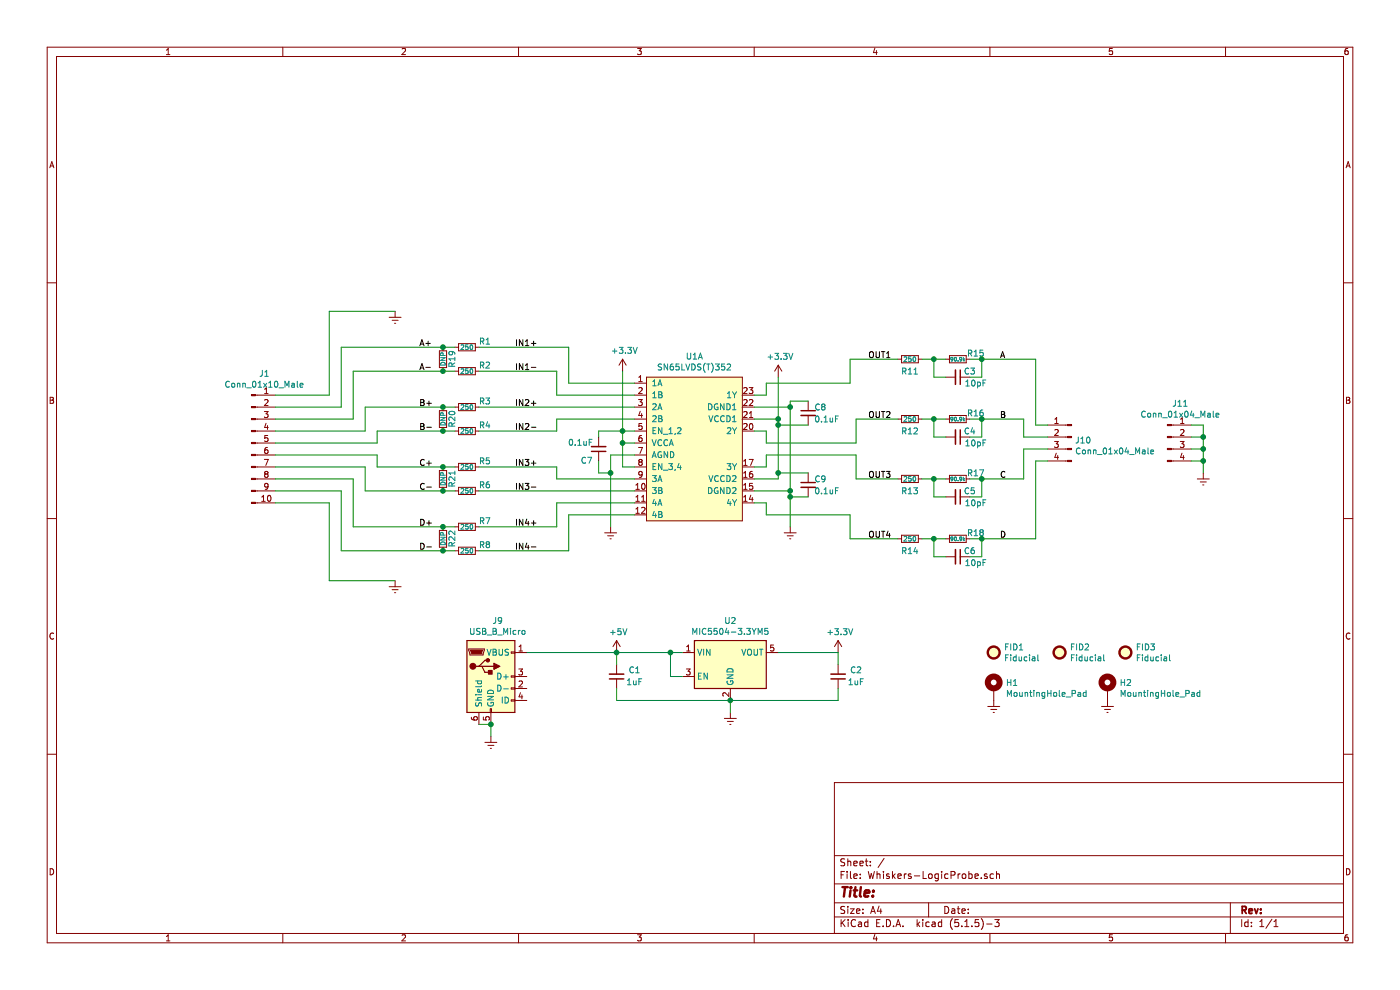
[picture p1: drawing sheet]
EESchema Schematic File Version 4
EELAYER 30 0
EELAYER END
$Descr A4 11693 8268
encoding utf-8
Sheet 1 1
Title ""
Date ""
Rev ""
Comp ""
Comment1 ""
Comment2 ""
Comment3 ""
Comment4 ""
$EndDescr
$Comp
L Connector:Conn_01x04_Male J11
U 1 1
P 9750 3650
F 0 "J11" H 9858 3931 50  0000 C CNN
F 1 "Conn_01x04_Male" H 9858 3840 50  0000 C CNN
F 2 "Connector_PinHeader_2.54mm:PinHeader_1x04_P2.54mm_Horizontal" H 9750 3650 50  0001 C CNN
F 3 "~" H 9750 3650 50  0001 C CNN
	1    9750 3650
	1    0    0    -1  
$EndComp
$Comp
L Connector:Conn_01x04_Male J10
U 1 1
P 8950 3650
F 0 "J10" H 8922 3624 50  0000 R CNN
F 1 "Conn_01x04_Male" H 8922 3533 50  0000 R CNN
F 2 "Connector_PinHeader_2.54mm:PinHeader_1x04_P2.54mm_Vertical" H 8950 3650 50  0001 C CNN
F 3 "~" H 8950 3650 50  0001 C CNN
	1    8950 3650
	-1   0    0    -1  
$EndComp
$Comp
L Device:C_Small C3
U 1 1
P 8000 3150
F 0 "C3" V 7950 3250 50  0000 C CNN
F 1 "10pF" V 8050 3300 50  0000 C CNN
F 2 "Capacitor_SMD:C_0603_1608Metric" H 8000 3150 50  0001 C CNN
F 3 "~" H 8000 3150 50  0001 C CNN
	1    8000 3150
	0    1    1    0   
$EndComp
$Comp
L Device:R_Small R11
U 1 1
P 7600 3000
F 0 "R11" V 7700 3000 50  0000 C CNN
F 1 "250" V 7600 3000 39  0000 C CNN
F 2 "Resistor_SMD:R_0603_1608Metric" H 7600 3000 50  0001 C CNN
F 3 "~" H 7600 3000 50  0001 C CNN
	1    7600 3000
	0    1    1    0   
$EndComp
$Comp
L Device:R_Small R15
U 1 1
P 8000 3000
F 0 "R15" V 7950 3150 50  0000 C CNN
F 1 "90.9k" V 8000 3000 31  0000 C CNN
F 2 "Resistor_SMD:R_0603_1608Metric" H 8000 3000 50  0001 C CNN
F 3 "~" H 8000 3000 50  0001 C CNN
	1    8000 3000
	0    1    1    0   
$EndComp
Wire Wire Line
	7700 3000 7800 3000
Wire Wire Line
	7900 3150 7800 3150
Wire Wire Line
	7800 3150 7800 3000
Connection ~ 7800 3000
Wire Wire Line
	7800 3000 7900 3000
Wire Wire Line
	8100 3000 8200 3000
Wire Wire Line
	8100 3150 8200 3150
Wire Wire Line
	8200 3150 8200 3000
Connection ~ 8200 3000
$Comp
L Device:C_Small C4
U 1 1
P 8000 3650
F 0 "C4" V 7950 3750 50  0000 C CNN
F 1 "10pF" V 8050 3800 50  0000 C CNN
F 2 "Capacitor_SMD:C_0603_1608Metric" H 8000 3650 50  0001 C CNN
F 3 "~" H 8000 3650 50  0001 C CNN
	1    8000 3650
	0    1    1    0   
$EndComp
$Comp
L Device:R_Small R12
U 1 1
P 7600 3500
F 0 "R12" V 7700 3500 50  0000 C CNN
F 1 "250" V 7600 3500 39  0000 C CNN
F 2 "Resistor_SMD:R_0603_1608Metric" H 7600 3500 50  0001 C CNN
F 3 "~" H 7600 3500 50  0001 C CNN
	1    7600 3500
	0    1    1    0   
$EndComp
$Comp
L Device:R_Small R16
U 1 1
P 8000 3500
F 0 "R16" V 7950 3650 50  0000 C CNN
F 1 "90.9k" V 8000 3500 31  0000 C CNN
F 2 "Resistor_SMD:R_0603_1608Metric" H 8000 3500 50  0001 C CNN
F 3 "~" H 8000 3500 50  0001 C CNN
	1    8000 3500
	0    1    1    0   
$EndComp
Wire Wire Line
	7700 3500 7800 3500
Wire Wire Line
	7900 3650 7800 3650
Wire Wire Line
	7800 3650 7800 3500
Connection ~ 7800 3500
Wire Wire Line
	7800 3500 7900 3500
Wire Wire Line
	8100 3500 8200 3500
Wire Wire Line
	8100 3650 8200 3650
Wire Wire Line
	8200 3650 8200 3500
Connection ~ 8200 3500
Wire Wire Line
	8200 3500 8550 3500
$Comp
L Device:C_Small C5
U 1 1
P 8000 4150
F 0 "C5" V 7950 4250 50  0000 C CNN
F 1 "10pF" V 8050 4300 50  0000 C CNN
F 2 "Capacitor_SMD:C_0603_1608Metric" H 8000 4150 50  0001 C CNN
F 3 "~" H 8000 4150 50  0001 C CNN
	1    8000 4150
	0    1    1    0   
$EndComp
$Comp
L Device:R_Small R13
U 1 1
P 7600 4000
F 0 "R13" V 7700 4000 50  0000 C CNN
F 1 "250" V 7600 4000 39  0000 C CNN
F 2 "Resistor_SMD:R_0603_1608Metric" H 7600 4000 50  0001 C CNN
F 3 "~" H 7600 4000 50  0001 C CNN
	1    7600 4000
	0    1    1    0   
$EndComp
$Comp
L Device:R_Small R17
U 1 1
P 8000 4000
F 0 "R17" V 7950 4150 50  0000 C CNN
F 1 "90.9k" V 8000 4000 31  0000 C CNN
F 2 "Resistor_SMD:R_0603_1608Metric" H 8000 4000 50  0001 C CNN
F 3 "~" H 8000 4000 50  0001 C CNN
	1    8000 4000
	0    1    1    0   
$EndComp
Wire Wire Line
	7700 4000 7800 4000
Wire Wire Line
	7900 4150 7800 4150
Wire Wire Line
	7800 4150 7800 4000
Connection ~ 7800 4000
Wire Wire Line
	7800 4000 7900 4000
Wire Wire Line
	8100 4000 8200 4000
Wire Wire Line
	8100 4150 8200 4150
Wire Wire Line
	8200 4150 8200 4000
Connection ~ 8200 4000
Wire Wire Line
	8200 4000 8550 4000
$Comp
L Device:C_Small C6
U 1 1
P 8000 4650
F 0 "C6" V 7950 4750 50  0000 C CNN
F 1 "10pF" V 8050 4800 50  0000 C CNN
F 2 "Capacitor_SMD:C_0603_1608Metric" H 8000 4650 50  0001 C CNN
F 3 "~" H 8000 4650 50  0001 C CNN
	1    8000 4650
	0    1    1    0   
$EndComp
$Comp
L Device:R_Small R14
U 1 1
P 7600 4500
F 0 "R14" V 7700 4500 50  0000 C CNN
F 1 "250" V 7600 4500 39  0000 C CNN
F 2 "Resistor_SMD:R_0603_1608Metric" H 7600 4500 50  0001 C CNN
F 3 "~" H 7600 4500 50  0001 C CNN
	1    7600 4500
	0    1    1    0   
$EndComp
$Comp
L Device:R_Small R18
U 1 1
P 8000 4500
F 0 "R18" V 7950 4650 50  0000 C CNN
F 1 "90.9k" V 8000 4500 31  0000 C CNN
F 2 "Resistor_SMD:R_0603_1608Metric" H 8000 4500 50  0001 C CNN
F 3 "~" H 8000 4500 50  0001 C CNN
	1    8000 4500
	0    1    1    0   
$EndComp
Wire Wire Line
	7700 4500 7800 4500
Wire Wire Line
	7900 4650 7800 4650
Wire Wire Line
	7800 4650 7800 4500
Connection ~ 7800 4500
Wire Wire Line
	7800 4500 7900 4500
Wire Wire Line
	8100 4500 8200 4500
Wire Wire Line
	8100 4650 8200 4650
Wire Wire Line
	8200 4650 8200 4500
Connection ~ 8200 4500
$Comp
L Device:R_Small R1
U 1 1
P 3900 2900
F 0 "R1" V 3850 3050 50  0000 C CNN
F 1 "250" V 3900 2900 39  0000 C CNN
F 2 "Resistor_SMD:R_0603_1608Metric" H 3900 2900 50  0001 C CNN
F 3 "~" H 3900 2900 50  0001 C CNN
	1    3900 2900
	0    1    1    0   
$EndComp
$Comp
L Device:R_Small R2
U 1 1
P 3900 3100
F 0 "R2" V 3850 3250 50  0000 C CNN
F 1 "250" V 3900 3100 39  0000 C CNN
F 2 "Resistor_SMD:R_0603_1608Metric" H 3900 3100 50  0001 C CNN
F 3 "~" H 3900 3100 50  0001 C CNN
	1    3900 3100
	0    1    1    0   
$EndComp
$Comp
L Device:R_Small R3
U 1 1
P 3900 3400
F 0 "R3" V 3850 3550 50  0000 C CNN
F 1 "250" V 3900 3400 39  0000 C CNN
F 2 "Resistor_SMD:R_0603_1608Metric" H 3900 3400 50  0001 C CNN
F 3 "~" H 3900 3400 50  0001 C CNN
	1    3900 3400
	0    1    1    0   
$EndComp
$Comp
L Device:R_Small R4
U 1 1
P 3900 3600
F 0 "R4" V 3850 3750 50  0000 C CNN
F 1 "250" V 3900 3600 39  0000 C CNN
F 2 "Resistor_SMD:R_0603_1608Metric" H 3900 3600 50  0001 C CNN
F 3 "~" H 3900 3600 50  0001 C CNN
	1    3900 3600
	0    1    1    0   
$EndComp
$Comp
L Device:R_Small R5
U 1 1
P 3900 3900
F 0 "R5" V 3850 4050 50  0000 C CNN
F 1 "250" V 3900 3900 39  0000 C CNN
F 2 "Resistor_SMD:R_0603_1608Metric" H 3900 3900 50  0001 C CNN
F 3 "~" H 3900 3900 50  0001 C CNN
	1    3900 3900
	0    1    1    0   
$EndComp
$Comp
L Device:R_Small R6
U 1 1
P 3900 4100
F 0 "R6" V 3850 4250 50  0000 C CNN
F 1 "250" V 3900 4100 39  0000 C CNN
F 2 "Resistor_SMD:R_0603_1608Metric" H 3900 4100 50  0001 C CNN
F 3 "~" H 3900 4100 50  0001 C CNN
	1    3900 4100
	0    1    1    0   
$EndComp
$Comp
L Device:R_Small R7
U 1 1
P 3900 4400
F 0 "R7" V 3850 4550 50  0000 C CNN
F 1 "250" V 3900 4400 39  0000 C CNN
F 2 "Resistor_SMD:R_0603_1608Metric" H 3900 4400 50  0001 C CNN
F 3 "~" H 3900 4400 50  0001 C CNN
	1    3900 4400
	0    1    1    0   
$EndComp
$Comp
L Device:R_Small R8
U 1 1
P 3900 4600
F 0 "R8" V 3850 4750 50  0000 C CNN
F 1 "250" V 3900 4600 39  0000 C CNN
F 2 "Resistor_SMD:R_0603_1608Metric" H 3900 4600 50  0001 C CNN
F 3 "~" H 3900 4600 50  0001 C CNN
	1    3900 4600
	0    1    1    0   
$EndComp
Wire Wire Line
	8550 3500 8550 3650
Wire Wire Line
	8550 3650 8750 3650
Wire Wire Line
	8550 4000 8550 3750
Wire Wire Line
	8550 3750 8750 3750
Wire Wire Line
	8750 3850 8650 3850
Wire Wire Line
	8650 3850 8650 4500
Wire Wire Line
	8200 4500 8650 4500
Wire Wire Line
	8750 3550 8650 3550
Wire Wire Line
	8650 3550 8650 3000
Wire Wire Line
	8200 3000 8650 3000
Wire Wire Line
	7100 3000 7500 3000
Wire Wire Line
	7100 4500 7500 4500
Wire Wire Line
	9950 3550 10050 3550
Wire Wire Line
	10050 3550 10050 3650
Wire Wire Line
	9950 3850 10050 3850
Connection ~ 10050 3850
Wire Wire Line
	10050 3850 10050 3950
Wire Wire Line
	9950 3750 10050 3750
Connection ~ 10050 3750
Wire Wire Line
	10050 3750 10050 3850
Wire Wire Line
	9950 3650 10050 3650
Connection ~ 10050 3650
Wire Wire Line
	10050 3650 10050 3750
$Comp
L power:GNDREF #PWR0101
U 1 1
P 10050 3950
F 0 "#PWR0101" H 10050 3700 50  0001 C CNN
F 1 "GNDREF" H 10055 3777 50  0001 C CNN
F 2 "" H 10050 3950 50  0001 C CNN
F 3 "" H 10050 3950 50  0001 C CNN
	1    10050 3950
	1    0    0    -1  
$EndComp
$Comp
L power:GNDREF #PWR0102
U 1 1
P 6600 4400
F 0 "#PWR0102" H 6600 4150 50  0001 C CNN
F 1 "GNDREF" H 6605 4227 50  0001 C CNN
F 2 "" H 6600 4400 50  0001 C CNN
F 3 "" H 6600 4400 50  0001 C CNN
	1    6600 4400
	1    0    0    -1  
$EndComp
$Comp
L power:+3.3V #PWR0103
U 1 1
P 6500 3150
F 0 "#PWR0103" H 6500 3000 50  0001 C CNN
F 1 "+3.3V" H 6515 3323 50  0000 C CNN
F 2 "" H 6500 3150 50  0001 C CNN
F 3 "" H 6500 3150 50  0001 C CNN
	1    6500 3150
	1    0    0    -1  
$EndComp
$Comp
L Regulator_Linear:MIC5504-3.3YM5 U2
U 1 1
P 6100 5550
F 0 "U2" H 6100 5917 50  0000 C CNN
F 1 "MIC5504-3.3YM5" H 6100 5826 50  0000 C CNN
F 2 "Package_TO_SOT_SMD:SOT-23-5" H 6100 5150 50  0001 C CNN
F 3 "http://ww1.microchip.com/downloads/en/DeviceDoc/MIC550X.pdf" H 5850 5800 50  0001 C CNN
	1    6100 5550
	1    0    0    -1  
$EndComp
$Comp
L Device:C_Small C2
U 1 1
P 7000 5650
F 0 "C2" H 6850 5600 50  0000 C CNN
F 1 "1uF" H 6850 5700 50  0000 C CNN
F 2 "Capacitor_SMD:C_0603_1608Metric" H 7000 5650 50  0001 C CNN
F 3 "~" H 7000 5650 50  0001 C CNN
	1    7000 5650
	-1   0    0    1   
$EndComp
$Comp
L Device:C_Small C1
U 1 1
P 5150 5650
F 0 "C1" H 5000 5600 50  0000 C CNN
F 1 "1uF" H 5000 5700 50  0000 C CNN
F 2 "Capacitor_SMD:C_0603_1608Metric" H 5150 5650 50  0001 C CNN
F 3 "~" H 5150 5650 50  0001 C CNN
	1    5150 5650
	-1   0    0    1   
$EndComp
Wire Wire Line
	6500 5450 7000 5450
Wire Wire Line
	7000 5450 7000 5550
Wire Wire Line
	6100 5850 7000 5850
Wire Wire Line
	7000 5850 7000 5750
Wire Wire Line
	5150 5550 5150 5450
Wire Wire Line
	5150 5450 5600 5450
Wire Wire Line
	5150 5750 5150 5850
Wire Wire Line
	5150 5850 6100 5850
Connection ~ 6100 5850
Wire Wire Line
	5700 5650 5600 5650
Wire Wire Line
	5600 5650 5600 5450
Wire Wire Line
	5600 5450 5700 5450
$Comp
L power:GNDREF #PWR0104
U 1 1
P 6100 5950
F 0 "#PWR0104" H 6100 5700 50  0001 C CNN
F 1 "GNDREF" H 6105 5777 50  0001 C CNN
F 2 "" H 6100 5950 50  0001 C CNN
F 3 "" H 6100 5950 50  0001 C CNN
	1    6100 5950
	1    0    0    -1  
$EndComp
$Comp
L power:+3.3V #PWR0105
U 1 1
P 7000 5450
F 0 "#PWR0105" H 7000 5300 50  0001 C CNN
F 1 "+3.3V" H 7015 5623 50  0000 C CNN
F 2 "" H 7000 5450 50  0001 C CNN
F 3 "" H 7000 5450 50  0001 C CNN
	1    7000 5450
	1    0    0    -1  
$EndComp
$Comp
L power:+5V #PWR0106
U 1 1
P 5150 5450
F 0 "#PWR0106" H 5150 5300 50  0001 C CNN
F 1 "+5V" H 5165 5623 50  0000 C CNN
F 2 "" H 5150 5450 50  0001 C CNN
F 3 "" H 5150 5450 50  0001 C CNN
	1    5150 5450
	1    0    0    -1  
$EndComp
Connection ~ 5150 5450
Connection ~ 5600 5450
$Comp
L Connector:USB_B_Micro J9
U 1 1
P 4100 5650
F 0 "J9" H 4157 6117 50  0000 C CNN
F 1 "USB_B_Micro" H 4157 6026 50  0000 C CNN
F 2 "Connector_USB:USB_Micro-B_GCT_USB3076-30-A" H 4250 5600 50  0001 C CNN
F 3 "~" H 4250 5600 50  0001 C CNN
	1    4100 5650
	1    0    0    -1  
$EndComp
Wire Wire Line
	6100 5950 6100 5850
$Comp
L power:GNDREF #PWR0107
U 1 1
P 4100 6150
F 0 "#PWR0107" H 4100 5900 50  0001 C CNN
F 1 "GNDREF" H 4105 5977 50  0001 C CNN
F 2 "" H 4100 6150 50  0001 C CNN
F 3 "" H 4100 6150 50  0001 C CNN
	1    4100 6150
	1    0    0    -1  
$EndComp
Wire Wire Line
	4100 6150 4100 6050
Wire Wire Line
	4000 6050 4100 6050
Connection ~ 4100 6050
Wire Wire Line
	4400 5450 5150 5450
Text Label 4300 4100 0    50   ~ 0
IN3-
Text Label 4300 4400 0    50   ~ 0
IN4+
Text Label 4300 4600 0    50   ~ 0
IN4-
Text Label 3500 2900 0    50   ~ 0
A+
Text Label 3500 3100 0    50   ~ 0
A-
Text Label 3500 3400 0    50   ~ 0
B+
Text Label 3500 3600 0    50   ~ 0
B-
Text Label 3500 3900 0    50   ~ 0
C+
Text Label 3500 4100 0    50   ~ 0
C-
Text Label 3500 4400 0    50   ~ 0
D+
Text Label 3500 4600 0    50   ~ 0
D-
Text Label 7250 3000 0    50   ~ 0
OUT1
Text Label 7250 3500 0    50   ~ 0
OUT2
Text Label 7250 4000 0    50   ~ 0
OUT3
Text Label 7250 4500 0    50   ~ 0
OUT4
Text Label 8350 3000 0    50   ~ 0
A
Text Label 8350 3500 0    50   ~ 0
B
Text Label 8350 4000 0    50   ~ 0
C
Text Label 8350 4500 0    50   ~ 0
D
$Comp
L power:GNDREF #PWR02
U 1 1
P 3300 4850
F 0 "#PWR02" H 3300 4600 50  0001 C CNN
F 1 "GNDREF" H 3305 4677 50  0001 C CNN
F 2 "" H 3300 4850 50  0001 C CNN
F 3 "" H 3300 4850 50  0001 C CNN
	1    3300 4850
	1    0    0    -1  
$EndComp
$Comp
L power:GNDREF #PWR01
U 1 1
P 3300 2600
F 0 "#PWR01" H 3300 2350 50  0001 C CNN
F 1 "GNDREF" H 3305 2427 50  0001 C CNN
F 2 "" H 3300 2600 50  0001 C CNN
F 3 "" H 3300 2600 50  0001 C CNN
	1    3300 2600
	1    0    0    -1  
$EndComp
$Comp
L Connector:Conn_01x10_Male J1
U 1 1
P 2100 3700
F 0 "J1" H 2208 4281 50  0000 C CNN
F 1 "Conn_01x10_Male" H 2208 4190 50  0000 C CNN
F 2 "Connector_PinHeader_2.54mm:PinHeader_1x10_P2.54mm_Vertical" H 2100 3700 50  0001 C CNN
F 3 "~" H 2100 3700 50  0001 C CNN
	1    2100 3700
	1    0    0    -1  
$EndComp
Wire Wire Line
	2300 3400 2850 3400
Wire Wire Line
	2850 3400 2850 2900
Wire Wire Line
	2850 2900 3700 2900
Wire Wire Line
	2300 3500 2950 3500
Wire Wire Line
	2950 3500 2950 3100
Wire Wire Line
	2950 3100 3700 3100
Wire Wire Line
	2300 3600 3050 3600
Wire Wire Line
	3050 3600 3050 3400
Wire Wire Line
	3050 3400 3700 3400
Wire Wire Line
	2300 3700 3150 3700
Wire Wire Line
	3150 3700 3150 3600
Wire Wire Line
	3150 3600 3700 3600
Wire Wire Line
	2300 3800 3150 3800
Wire Wire Line
	3150 3800 3150 3900
Wire Wire Line
	3150 3900 3700 3900
Wire Wire Line
	2300 3300 2750 3300
Wire Wire Line
	2750 3300 2750 2600
Wire Wire Line
	2750 2600 3300 2600
Wire Wire Line
	2300 3900 3050 3900
Wire Wire Line
	3050 3900 3050 4100
Wire Wire Line
	3050 4100 3700 4100
Wire Wire Line
	2300 4000 2950 4000
Wire Wire Line
	2950 4000 2950 4400
Wire Wire Line
	2950 4400 3700 4400
Wire Wire Line
	2300 4100 2850 4100
Wire Wire Line
	2850 4100 2850 4600
Wire Wire Line
	2850 4600 3700 4600
Wire Wire Line
	2300 4200 2750 4200
Wire Wire Line
	2750 4200 2750 4850
Wire Wire Line
	2750 4850 3300 4850
$Comp
L Device:R_Small R19
U 1 1
P 3700 3000
F 0 "R19" V 3775 3000 50  0000 C CNN
F 1 "DNP" V 3700 3000 39  0000 C CNN
F 2 "Resistor_SMD:R_0603_1608Metric" H 3700 3000 50  0001 C CNN
F 3 "~" H 3700 3000 50  0001 C CNN
	1    3700 3000
	1    0    0    -1  
$EndComp
$Comp
L Device:R_Small R20
U 1 1
P 3700 3500
F 0 "R20" V 3775 3500 50  0000 C CNN
F 1 "DNP" V 3700 3500 39  0000 C CNN
F 2 "Resistor_SMD:R_0603_1608Metric" H 3700 3500 50  0001 C CNN
F 3 "~" H 3700 3500 50  0001 C CNN
	1    3700 3500
	1    0    0    -1  
$EndComp
$Comp
L Device:R_Small R21
U 1 1
P 3700 4000
F 0 "R21" V 3775 4000 50  0000 C CNN
F 1 "DNP" V 3700 4000 39  0000 C CNN
F 2 "Resistor_SMD:R_0603_1608Metric" H 3700 4000 50  0001 C CNN
F 3 "~" H 3700 4000 50  0001 C CNN
	1    3700 4000
	1    0    0    -1  
$EndComp
$Comp
L Device:R_Small R22
U 1 1
P 3700 4500
F 0 "R22" V 3775 4500 50  0000 C CNN
F 1 "DNP" V 3700 4500 39  0000 C CNN
F 2 "Resistor_SMD:R_0603_1608Metric" H 3700 4500 50  0001 C CNN
F 3 "~" H 3700 4500 50  0001 C CNN
	1    3700 4500
	1    0    0    -1  
$EndComp
Text Label 4300 3900 0    50   ~ 0
IN3+
Text Label 4300 3600 0    50   ~ 0
IN2-
Text Label 4300 3400 0    50   ~ 0
IN2+
Text Label 4300 3100 0    50   ~ 0
IN1-
Text Label 4300 2900 0    50   ~ 0
IN1+
Connection ~ 3700 2900
Wire Wire Line
	3700 2900 3800 2900
Connection ~ 3700 3100
Wire Wire Line
	3700 3100 3800 3100
Connection ~ 3700 3400
Wire Wire Line
	3700 3400 3800 3400
Connection ~ 3700 3600
Wire Wire Line
	3700 3600 3800 3600
Connection ~ 3700 3900
Wire Wire Line
	3700 3900 3800 3900
Connection ~ 3700 4100
Wire Wire Line
	3700 4100 3800 4100
Connection ~ 3700 4400
Wire Wire Line
	3700 4400 3800 4400
Connection ~ 3700 4600
Wire Wire Line
	3700 4600 3800 4600
$Comp
L WhiskersLib:SN65LVDS(T)352 U1
U 1 1
P 5300 3150
F 0 "U1" H 5800 3325 50  0000 C CNN
F 1 "SN65LVDS(T)352" H 5800 3234 50  0000 C CNN
F 2 "Package_SO:TSSOP-24_4.4x7.8mm_P0.65mm" H 5800 3300 50  0001 C CNN
F 3 "https://www.ti.com/lit/ds/symlink/sn65lvds348.pdf" H 5150 3450 50  0001 C CNN
F 4 "296-12649-5-ND" H 5750 3300 50  0001 C CNN "Digikey"
	1    5300 3150
	1    0    0    -1  
$EndComp
$Comp
L power:+3.3V #PWR0108
U 1 1
P 5200 3100
F 0 "#PWR0108" H 5200 2950 50  0001 C CNN
F 1 "+3.3V" H 5215 3273 50  0000 C CNN
F 2 "" H 5200 3100 50  0001 C CNN
F 3 "" H 5200 3100 50  0001 C CNN
	1    5200 3100
	1    0    0    -1  
$EndComp
$Comp
L power:GNDREF #PWR0109
U 1 1
P 5100 4400
F 0 "#PWR0109" H 5100 4150 50  0001 C CNN
F 1 "GNDREF" H 5105 4227 50  0001 C CNN
F 2 "" H 5100 4400 50  0001 C CNN
F 3 "" H 5100 4400 50  0001 C CNN
	1    5100 4400
	1    0    0    -1  
$EndComp
Wire Wire Line
	4650 3600 4650 3500
Wire Wire Line
	4650 3500 5300 3500
Wire Wire Line
	4000 3600 4650 3600
Wire Wire Line
	4000 3400 5300 3400
Wire Wire Line
	4650 3900 4650 4000
Wire Wire Line
	4650 4000 5300 4000
Wire Wire Line
	4000 3900 4650 3900
Wire Wire Line
	4000 4100 5300 4100
Wire Wire Line
	4650 4400 4650 4200
Wire Wire Line
	4650 4200 5300 4200
Wire Wire Line
	4000 4400 4650 4400
Wire Wire Line
	4750 4600 4750 4300
Wire Wire Line
	4750 4300 5300 4300
Wire Wire Line
	4000 4600 4750 4600
Wire Wire Line
	4650 3100 4650 3300
Wire Wire Line
	4650 3300 5300 3300
Wire Wire Line
	4000 3100 4650 3100
Wire Wire Line
	4750 2900 4750 3200
Wire Wire Line
	4750 3200 5300 3200
Wire Wire Line
	4000 2900 4750 2900
Wire Wire Line
	5200 3100 5200 3600
Wire Wire Line
	5200 3900 5300 3900
Wire Wire Line
	5200 3700 5300 3700
Connection ~ 5200 3700
Wire Wire Line
	5200 3700 5200 3900
Wire Wire Line
	5200 3600 5300 3600
Connection ~ 5200 3600
Wire Wire Line
	5200 3600 5200 3700
Wire Wire Line
	5100 4400 5100 3950
Wire Wire Line
	5100 3800 5300 3800
$Comp
L Device:C_Small C7
U 1 1
P 5000 3750
F 0 "C7" H 5100 3850 50  0000 C CNN
F 1 "0.1uF" H 5150 3700 50  0000 C CNN
F 2 "Capacitor_SMD:C_0603_1608Metric" H 5000 3750 50  0001 C CNN
F 3 "~" H 5000 3750 50  0001 C CNN
	1    5000 3750
	-1   0    0    1   
$EndComp
Wire Wire Line
	5000 3650 5000 3600
Wire Wire Line
	5000 3600 5200 3600
Wire Wire Line
	5000 3850 5000 3950
Wire Wire Line
	5000 3950 5100 3950
Connection ~ 5100 3950
Wire Wire Line
	5100 3950 5100 3800
$Comp
L Device:C_Small C8
U 1 1
P 6750 3450
F 0 "C8" H 6800 3500 50  0000 L CNN
F 1 "0.1uF" H 6800 3400 50  0000 L CNN
F 2 "Capacitor_SMD:C_0603_1608Metric" H 6750 3450 50  0001 C CNN
F 3 "~" H 6750 3450 50  0001 C CNN
	1    6750 3450
	1    0    0    -1  
$EndComp
Wire Wire Line
	6300 3500 6500 3500
Wire Wire Line
	6500 3500 6500 3150
Wire Wire Line
	6300 4000 6500 4000
Wire Wire Line
	6500 4000 6500 3950
Connection ~ 6500 3500
Wire Wire Line
	6300 3400 6600 3400
Wire Wire Line
	6600 3400 6600 3350
Wire Wire Line
	6600 3350 6750 3350
$Comp
L Device:C_Small C9
U 1 1
P 6750 4050
F 0 "C9" H 6800 4100 50  0000 L CNN
F 1 "0.1uF" H 6800 4000 50  0000 L CNN
F 2 "Capacitor_SMD:C_0603_1608Metric" H 6750 4050 50  0001 C CNN
F 3 "~" H 6750 4050 50  0001 C CNN
	1    6750 4050
	1    0    0    -1  
$EndComp
Connection ~ 6600 3400
Wire Wire Line
	6600 3400 6600 4100
Wire Wire Line
	6300 4100 6600 4100
Connection ~ 6600 4100
Wire Wire Line
	6600 4100 6600 4150
Wire Wire Line
	6600 4150 6750 4150
Connection ~ 6600 4150
Wire Wire Line
	6600 4150 6600 4400
Wire Wire Line
	6750 3950 6500 3950
Connection ~ 6500 3950
Wire Wire Line
	6500 3950 6500 3550
Wire Wire Line
	6750 3550 6500 3550
Connection ~ 6500 3550
Wire Wire Line
	6500 3550 6500 3500
Wire Wire Line
	6300 4200 6400 4200
Wire Wire Line
	6400 4200 6400 4300
Wire Wire Line
	6300 3900 6400 3900
Wire Wire Line
	6400 3900 6400 3800
Wire Wire Line
	6400 3800 7150 3800
Wire Wire Line
	6300 3600 6400 3600
Wire Wire Line
	6400 3600 6400 3700
Wire Wire Line
	6400 3700 7150 3700
Wire Wire Line
	6300 3300 6400 3300
Wire Wire Line
	6400 3300 6400 3200
Wire Wire Line
	7100 4300 7100 4500
Wire Wire Line
	6400 4300 7100 4300
Wire Wire Line
	7100 3200 7100 3000
Wire Wire Line
	6400 3200 7100 3200
Wire Wire Line
	7150 3700 7150 3500
Wire Wire Line
	7150 3500 7500 3500
Wire Wire Line
	7150 3800 7150 4000
Wire Wire Line
	7150 4000 7500 4000
$Comp
L Mechanical:Fiducial FID1
U 1 1
P 8300 5450
F 0 "FID1" H 8385 5496 50  0000 L CNN
F 1 "Fiducial" H 8385 5405 50  0000 L CNN
F 2 "Fiducial:Fiducial_0.5mm_Mask1mm" H 8300 5450 50  0001 C CNN
F 3 "~" H 8300 5450 50  0001 C CNN
	1    8300 5450
	1    0    0    -1  
$EndComp
$Comp
L Mechanical:Fiducial FID2
U 1 1
P 8850 5450
F 0 "FID2" H 8935 5496 50  0000 L CNN
F 1 "Fiducial" H 8935 5405 50  0000 L CNN
F 2 "Fiducial:Fiducial_0.5mm_Mask1mm" H 8850 5450 50  0001 C CNN
F 3 "~" H 8850 5450 50  0001 C CNN
	1    8850 5450
	1    0    0    -1  
$EndComp
$Comp
L Mechanical:Fiducial FID3
U 1 1
P 9400 5450
F 0 "FID3" H 9485 5496 50  0000 L CNN
F 1 "Fiducial" H 9485 5405 50  0000 L CNN
F 2 "Fiducial:Fiducial_0.5mm_Mask1mm" H 9400 5450 50  0001 C CNN
F 3 "~" H 9400 5450 50  0001 C CNN
	1    9400 5450
	1    0    0    -1  
$EndComp
$Comp
L Mechanical:MountingHole_Pad H1
U 1 1
P 8300 5750
F 0 "H1" H 8400 5799 50  0000 L CNN
F 1 "MountingHole_Pad" H 8400 5708 50  0000 L CNN
F 2 "MountingHole:MountingHole_3.2mm_M3_DIN965_Pad" H 8300 5750 50  0001 C CNN
F 3 "~" H 8300 5750 50  0001 C CNN
	1    8300 5750
	1    0    0    -1  
$EndComp
$Comp
L Mechanical:MountingHole_Pad H2
U 1 1
P 9250 5750
F 0 "H2" H 9350 5799 50  0000 L CNN
F 1 "MountingHole_Pad" H 9350 5708 50  0000 L CNN
F 2 "MountingHole:MountingHole_3.2mm_M3_DIN965_Pad" H 9250 5750 50  0001 C CNN
F 3 "~" H 9250 5750 50  0001 C CNN
	1    9250 5750
	1    0    0    -1  
$EndComp
$Comp
L power:GNDREF #PWR?
U 1 1
P 8300 5850
F 0 "#PWR?" H 8300 5600 50  0001 C CNN
F 1 "GNDREF" H 8305 5677 50  0001 C CNN
F 2 "" H 8300 5850 50  0001 C CNN
F 3 "" H 8300 5850 50  0001 C CNN
	1    8300 5850
	1    0    0    -1  
$EndComp
$Comp
L power:GNDREF #PWR?
U 1 1
P 9250 5850
F 0 "#PWR?" H 9250 5600 50  0001 C CNN
F 1 "GNDREF" H 9255 5677 50  0001 C CNN
F 2 "" H 9250 5850 50  0001 C CNN
F 3 "" H 9250 5850 50  0001 C CNN
	1    9250 5850
	1    0    0    -1  
$EndComp
$EndSCHEMATC
